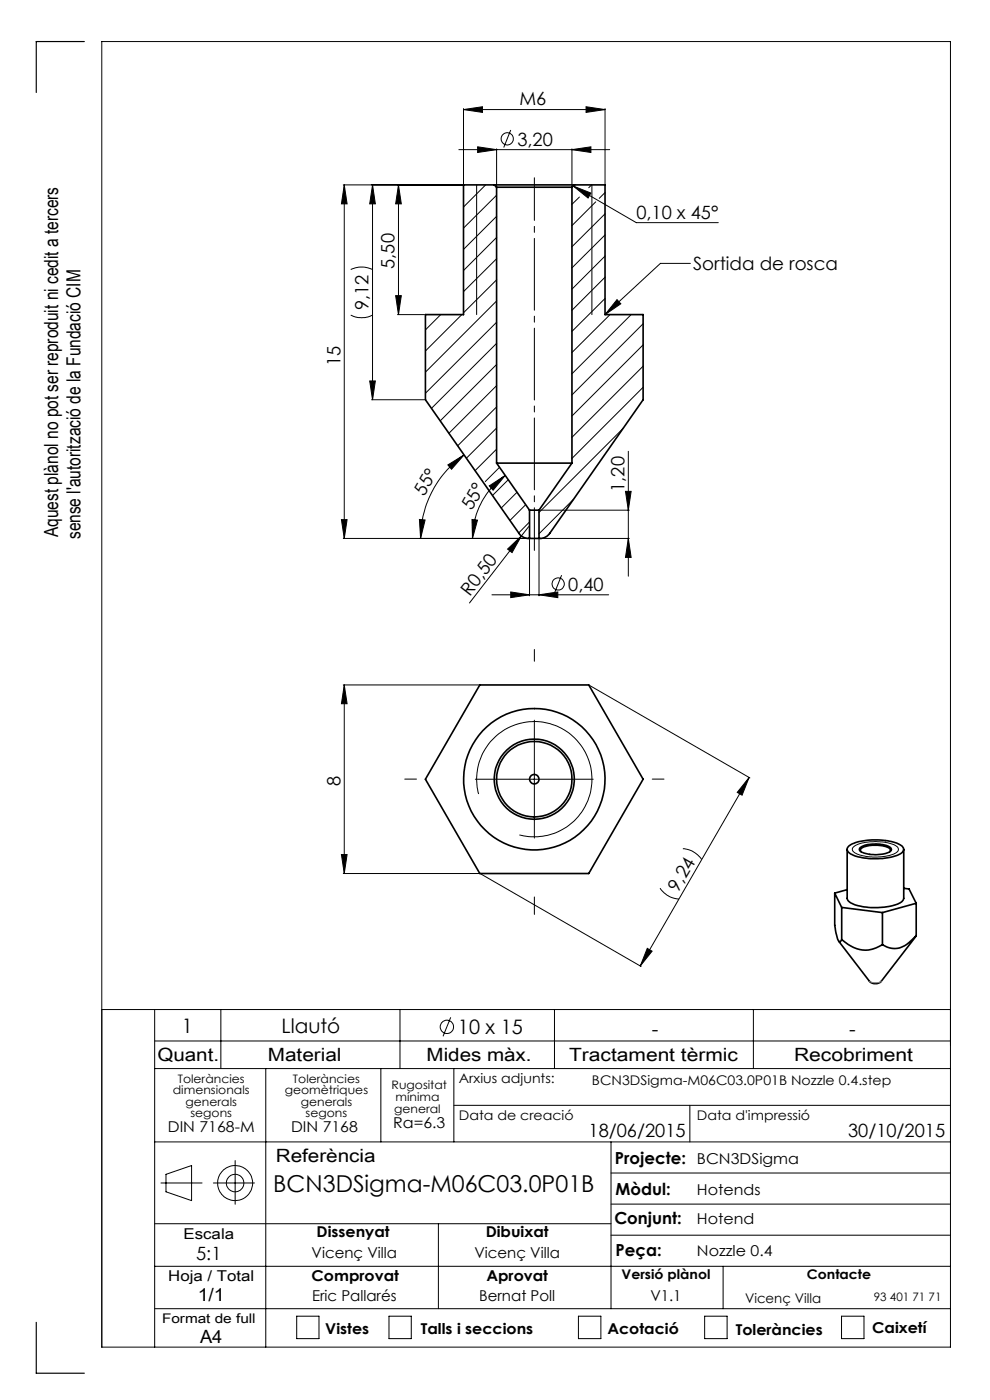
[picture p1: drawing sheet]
<svg xmlns="http://www.w3.org/2000/svg" width="210mm" height="297mm" viewBox="0 0 210 297" stroke-linecap="round" stroke-linejoin="round" font-family="sans-serif">
<g fill="none" stroke="#000" stroke-width=".21">
<path d="M72.8 39.2h25.3M73 39.2l.6 4h-1.2zM73 39.2v75M79 39.2l.6 4h-1.2zM79 39.2v45.6M84.5 39.2l.6 4h-1.2zM84.5 39.2v27.5M97.3 31.7h32M98.3 23.2l4-.6v1.2zM98.3 23v16M98.3 23.2h30M98.5 39.2l-.2 .2"/>
<path d="M101.1 39.2v27.5M101.3 31.1l4 .6-4 .6zM103 39.2l-4.7 4.7M105.3 31.6v7.9M108.3 27.6l-1.4 3.7M121.3 31.7l4-.6v1.2zM121.3 31.6v7.9M121.6 39.5l3.7 1.5-.6 1zM121.6 39.5l13.4 7.7h17.4M124.3 22.6l4 .6-4 .6zM125.5 39.2l-.6 .6M125.6 39.2v27.5"/>
<path d="M128.3 23v16M74.4 57.2a5.3 5.3 0 0 1 4.6 0M105.3 41.4l-7 7M105.3 45.9l-7 7M105.3 50.4l-7 7M105.3 54.9l-7 7M105.3 59.4l-7 7M122.9 41.8l-1.6 1.6M126.4 42.8l-5.1 5.1M128.3 40.8l-1.2 1.3M128.3 54.3l-7 7M128.3 45.4l-7 6.9"/>
<path d="M128.3 49.8l-7 7M128.3 58.8l-7 7M146.4 55.9h-6.3l-11.8 10.8M74.4 66.8a5 5 0 0 0 4.6 0M83.9 62.7h1.2l-.6 4zM84.3 66.7h5.7M93.5 66.7l-3.3 3.3M98 66.7l-7.8 7.8M105.3 63.8l-15.1 15.1M105.3 68.4l-15.1 15M105.3 72.8l-13.8 13.8M105.3 77.3l-11.9 12"/>
<path d="M128.3 63.3l-7 7M129.4 66.7l-8.1 8.1M130.9 63.6l.8 .8-3.4 2.3zM133.9 66.7l-12.6 12.6M136.4 68.7l-15.1 15.1M136.4 73.2l-15.1 15.1M136.4 77.7l-15.1 15.1M78.4 80.8h1.2l-.6 4zM78.8 84.8h11.2M95 98.6l3.4-2.1-2.6 3.1zM98.4 96.5a21.8 21.8 0 0 0-9.2 17.7M105.3 81.8l-10.1 10.1"/>
<path d="M105.3 86.3l-8.2 8.3M105.3 90.8l-6.4 6.4M105.3 95.3l-4.5 4.6M106 99.1l-3.1 3.1M132.2 90.9l-17.9 17.8M133.3 95.7v26.5M136.4 82.2l-15.1 15.1M72.4 110.2h1.2l-.6 4zM72.8 114.2h39.3M89 110.2l1.2 .1-1 3.9zM100.1 110.2l1.2 .1-1.1 3.9zM103.8 103.1l3.4-2.2-2.6 3.1z"/>
<path d="M107.2 100.9a16.3 16.3 0 0 0-7 13.3M107.7 116.5l2.9-2.8-2 3.5zM107.8 101.8l-3.3 3.3M109.7 104.4l-3.4 3.4M110.6 113.7l-11 14.2M111.5 107.1l-3.3 3.3M112.1 111.7l-1.5 2M112.3 110.7l-2.3 2.4M112.3 114.4v12M114.3 114.4v12M114.5 108.2h19M114.7 114.2h18.8"/>
<path d="M121.7 105.9l-7.4 7.3M132.7 104.2h1.2l-.6 4zM133.3 114.2l.6 4h-1.2zM104.4 126.2h24.7M108.3 125.6l4 .6-4 .6zM114.3 126.2l4-.6v1.2zM119.1 122l-1.4 3.7M72.8 145.3h28.8M73 145.3l.6 4h-1.2zM73 145.3v40M113.3 152.8v25M125.1 145.4l34 19.6"/>
<path d="M100.8 165.3h25M101.5 168.4a12.2 12.2 0 0 1 10.8-15.3 12.2 12.2 0 0 1 13.2 13.3 12.2 12.2 0 0 1-15.3 10.7M158.9 165l-1.5 3.7-1-.6zM158.9 165l-23.1 39.9M181 179.7a9.8 9.8 0 0 1 7-1 2.97 2.97 0 0 1 2.6 1.4 1.69 1.69 0 0 1-1.7 1.3 10.8 10.8 0 0 1-7.7-.6l-.2-.1a.65 .65 0 0 1 0-1zM72.4 181.3h1.2l-.6 4zM72.8 185.3h28.8M102 185.4l34 19.6M140 188.4a5.1 5.1 0 0 0 4 2.3M144.9 180.1a5.1 5.1 0 0 1 3.9 2.2M21.6 214.2h180M32.8 214.2v71.6"/>
<path d="M46.8 214.2v12.5M84.8 214.2v12.5M95.6 215.8l-1.6 4M117.6 214.2v12.5M137.3 201.2l1 .6-2.5 3.1zM159.8 214.2v12.5M32.8 220.8h168.8M32.8 226.7h168.8M56.4 226.7v59.1M80.8 226.7v15.5M96.3 226.7v15.5M96.3 234.5h105.3"/>
<path d="M146.3 234.5v7.7M32.8 259.6h96.8M32.8 242.2h168.8M34.1 251h8.8M35.2 249.1l5.4-1.8v7.4l-5.4-1.9zM45.3 251h8.7M49.9 246.2v9.3M93 259.6v18M129.6 242.2v35.4M129.6 255.4h72M129.6 248.8h72M32.8 277.6h168.8"/>
<path d="M32.8 268.6h168.8M62.9 279.2h4.8v4.8h-4.8zM82.5 279.2h4.7v4.8h-4.7zM122.7 279.2h4.8v4.8h-4.8zM129.6 262h72M149.5 279.2h4.7v4.8h-4.7zM153.4 268.6v9M178.5 279.2h4.8v4.8h-4.8zM21.6 285.8h180v-277h-180v277"/>
<circle cx="107.6" cy="29.5" r="1.3"/>
<circle cx="118.4" cy="123.9" r="1.29"/>
<circle cx="94.8" cy="217.9" r="1.41"/>
<circle cx="49.9" cy="251" r="3.7"/>
<circle cx="49.9" cy="251" r="1.86"/>
</g>
<path d="M113.4 116.8v-79.1" fill="none" stroke="#000" stroke-width=".21" stroke-dasharray="15.2 1.3 1.3 1.3" stroke-dashoffset="6.2"/>
<path d="M17.9 8.8h-10.2v10.8M7.7 280.5v10.8h10.2" fill="none" stroke="#000" stroke-width=".25"/>
<path d="M113.4 140.3v-2.5M88.4 165.3h-2.5M138.4 165.3h2.5M113.4 190.3v3.7" fill="none" stroke="#000" stroke-width=".21" stroke-dasharray="15.2 1.3 1.3 1.3"/>
<g fill="#000">
<path d="M130.9 63.6l.8 .8-3.4 2.3zM107.7 116.5l2.9-2.8-2 3.5z"/>
<path d="M73 39.2l.6 4h-1.2zM72.4 110.2h1.2l-.6 4zM84.5 39.2l.6 4h-1.2zM83.9 62.7h1.2l-.6 4zM79 39.2l.6 4h-1.2zM78.4 80.8h1.2l-.6 4zM73 145.3l.6 4h-1.2zM72.4 181.3h1.2l-.6 4z"/>
<path d="M98.3 23.2l4-.6v1.2zM124.3 22.6l4 .6-4 .6zM121.6 39.5l3.7 1.5-.6 1z"/>
<path d="M101.3 31.1l4 .6-4 .6zM121.3 31.7l4-.6v1.2z"/>
<path d="M95 98.6l3.4-2.1-2.6 3.1zM89 110.2l1.2 .1-1 3.9z"/>
<path d="M103.8 103.1l3.4-2.2-2.6 3.1zM100.1 110.2l1.2 .1-1.1 3.9z"/>
<path d="M133.3 114.2l.6 4h-1.2zM132.7 104.2h1.2l-.6 4z"/>
<path d="M108.3 125.6l4 .6-4 .6zM114.3 126.2l4-.6v1.2z"/>
<path d="M137.3 201.2l1 .6-2.5 3.1zM158.9 165l-1.5 3.7-1-.6z"/>
</g>
<g fill="none" stroke="#000" stroke-width=".35">
<path d="M104.8 39.2h-6.5v27.5h-8.1v18.1l19.9 28.4a2.5 2.5 0 0 0 2.2 1M104.8 39.2h17M104.8 39.2l.5 .5M105.3 39.7h16M105.3 39.7v58.5M121.3 39.7v58.5M121.8 39.2h6.5v27.5h8.1v18.1l-19.8 28.4a2.63 2.63 0 0 1-2.3 1M121.8 39.2l-.5 .5M105.3 98.2h16M105.3 98.2l7 10M121.3 98.2l-7 10M112.3 108.2h2"/>
<path d="M112.3 114.2h2M112.3 108.2v6M114.3 108.2v6M101.8 145.3h23.1l11.5 20-11.5 20h-23.1l-11.6-20zM180 179.6a9.5 9.5 0 0 1 6.4-1.4l2.3 .3a4.4 4.4 0 0 1 2.9 1.4 1.38 1.38 0 0 1-1.2 1.5 14.6 14.6 0 0 1-9.9-.2 .98 .98 0 0 1-.5-1.6zM182.4 179.9a6.6 6.6 0 0 1 5.5-.6 1.39 1.39 0 0 1 1.2 1 3.3 3.3 0 0 1-2.8 1l-2.5-.2a1.35 1.35 0 0 1-1.5-1zM177.1 189.5v6.8l.2 1.7a2.49 2.49 0 0 0 .8 1.8l.4-.5M177.1 189.5l1.4 3M178.5 199.3a6.8 6.8 0 0 0 7.3 1.8l1.4-.7M178.5 192.5l8.7 1.1M178.5 192.5v6.8M179.7 180.2v10.4a1.94 1.94 0 0 0 1.6 1.3 14.7 14.7 0 0 0 9.7-.4l.5-.4 .2-.5v-10.4"/>
<path d="M179.7 188.7l-2.6 .8M182.6 180.7a.55 .55 0 0 1 .4-.9 7 7 0 0 1 5.7 .3l.2 .2-.1 .4M187.2 193.6v6.8M191.7 188.5l1.1 .1 1.5 3M194.3 198.5l-7.4 9.7a1.83 1.83 0 0 1-2.5 0l-6.5-8.5M194.3 198.5a6.9 6.9 0 0 1-4 2.7l-1.6-.1-1.5-.7M194.3 191.6l-7.1 2M194.3 191.6v6.9"/>
<circle cx="113.3" cy="165.3" r="8.5"/>
<circle cx="113.3" cy="165.3" r="15"/>
<circle cx="113.3" cy="165.3" r="1.01"/>
<circle cx="113.3" cy="165.3" r="8"/>
</g>
<path d="M184.5 208.2a2.59 2.59 0 0 0 2.5 0" fill="none" stroke="#808080" stroke-width=".21" stroke-dasharray="6.3 1.3 1.3 1.3 1.3 1.3"/>
<text font-size="4.9" x="58" y="253">BCN3DSigma-M06C03.0P01B</text>
<g font-size="4.2">
<text x="38.6" y="219">1</text>
<text x="59.7" y="219.2">Llautó</text>
<text x="97.1" y="219.4">10 x 15</text>
<text x="138.3" y="219.7">-</text>
<text x="180.1" y="219.7">-</text>
</g>
<g font-size="4.1">
<text x="12.3" y="113.9" transform="rotate(-90 12.3 113.9)">Aquest plànol no pot ser reproduit ni cedit a tercers</text>
<text x="17.1" y="114.4" transform="rotate(-90 17.1 114.4)">sense l'autorització de la Fundació CIM</text>
</g>
<g font-size="3.9">
<text x="110.2" y="22.4">M6</text>
<text x="109.8" y="30.9">3,20</text>
<text x="135" y="46.4">0,10 x 45°</text>
<text x="83.7" y="57" transform="rotate(-90 83.7 57)">5,50</text>
<text x="147" y="57.4">Sortida de rosca</text>
<text x="78.2" y="65.8" transform="rotate(-90 78.2 65.8)">9,12</text>
<text x="72.2" y="77.7" transform="rotate(-90 72.2 77.7)">15</text>
<text x="90" y="105.4" transform="rotate(-60 90 105.4)">55°</text>
<text x="132.4" y="104.3" transform="rotate(-90 132.4 104.3)">1,20</text>
<text x="100.1" y="108.5" transform="rotate(-61 100.1 108.5)">55°</text>
<text x="120.6" y="125.3">0,40</text>
<text x="99.6" y="126.5" transform="rotate(-52 99.6 126.5)">R0,50</text>
<text x="72.2" y="166.8" transform="rotate(-90 72.2 166.8)">8</text>
<text x="143.8" y="189.4" transform="rotate(-60 143.8 189.4)">9,24</text>
<text x="33.4" y="225">Quant.</text>
<text x="56.8" y="225">Material</text>
<text x="90.5" y="225">Mides màx.</text>
<text x="120.7" y="225">Tractament tèrmic</text>
<text x="168.4" y="225">Recobriment</text>
<text x="124.8" y="241.3">18/06/2015</text>
<text x="179.9" y="241.3">30/10/2015</text>
<text x="58.5" y="246.5">Referència</text>
<text x="41.6" y="267.2">5:1</text>
<text x="41.9" y="276.1">1/1</text>
<text x="42.4" y="284.9">A4</text>
</g>
<g font-size="3.5">
<text x="130.5" y="246.8">Projecte:</text>
<text x="130.6" y="253.4">Mòdul:</text>
<text x="130.3" y="259.8">Conjunt:</text>
<text x="130.6" y="266.4">Peça:</text>
</g>
<g font-size="3.2">
<text x="83.4" y="239.3">Ra=6.3</text>
<text x="35.6" y="240.1">DIN 7168-M</text>
<text x="61.7" y="240.1">DIN 7168</text>
<text x="147.8" y="246.8">BCN3DSigma</text>
<text x="147.8" y="253.4">Hotends</text>
<text x="38.9" y="262.9">Escala</text>
<text x="67.2" y="262.5">Dissenyat</text>
<text x="103" y="262.5">Dibuixat</text>
<text x="147.8" y="259.8">Hotend</text>
<text x="66.1" y="266.8">Vicenç Villa</text>
<text x="100.6" y="266.8">Vicenç Villa</text>
<text x="147.8" y="266.4">Nozzle 0.4</text>
<text x="35.7" y="271.7">Hoja / Total</text>
<text x="66.1" y="271.7">Comprovat</text>
<text x="103.2" y="271.7">Aprovat</text>
<text x="66.2" y="276.1">Eric Pallarés</text>
<text x="101.6" y="276.1">Bernat Poll</text>
<text x="138" y="276.1">V1.1</text>
<text x="69" y="283.1">Vistes</text>
<text x="89.3" y="283.1">Talls i seccions</text>
<text x="128.8" y="283.1">Acotació</text>
<text x="156.1" y="283.2">Toleràncies</text>
<text x="185" y="282.8">Caixetí</text>
</g>
<g font-size="2.8">
<text x="97.3" y="229.6">Arxius adjunts:</text>
<text x="125.6" y="230.2">BCN3DSigma-M06C03.0P01B Nozzle 0.4.step</text>
<text x="97.3" y="237.7">Data de creació</text>
<text x="147.8" y="237.7">Data d'impressió</text>
<text x="131.8" y="271.4">Versió plànol</text>
<text x="171.2" y="271.4">Contacte</text>
<text x="34.4" y="280.7">Format de full</text>
<text x="158" y="276.3">Vicenç Villa</text>
</g>
<g font-size="2.5">
<text x="36.7" y="232.1">dimensionals</text>
<text x="37.7" y="229.6">Toleràncies</text>
<text x="60.4" y="232.1">geomètriques</text>
<text x="62.1" y="229.6">Toleràncies</text>
<text x="83.1" y="231">Rugositat</text>
<text x="83.9" y="233.5">mínima</text>
<text x="39.4" y="234.6">generals</text>
<text x="40.4" y="237.1">segons</text>
<text x="63.8" y="234.6">generals</text>
<text x="64.8" y="237.1">segons</text>
<text x="83.6" y="236.2">general</text>
<text x="185.4" y="276.1">93 401 71 71</text>
</g>
</svg>
